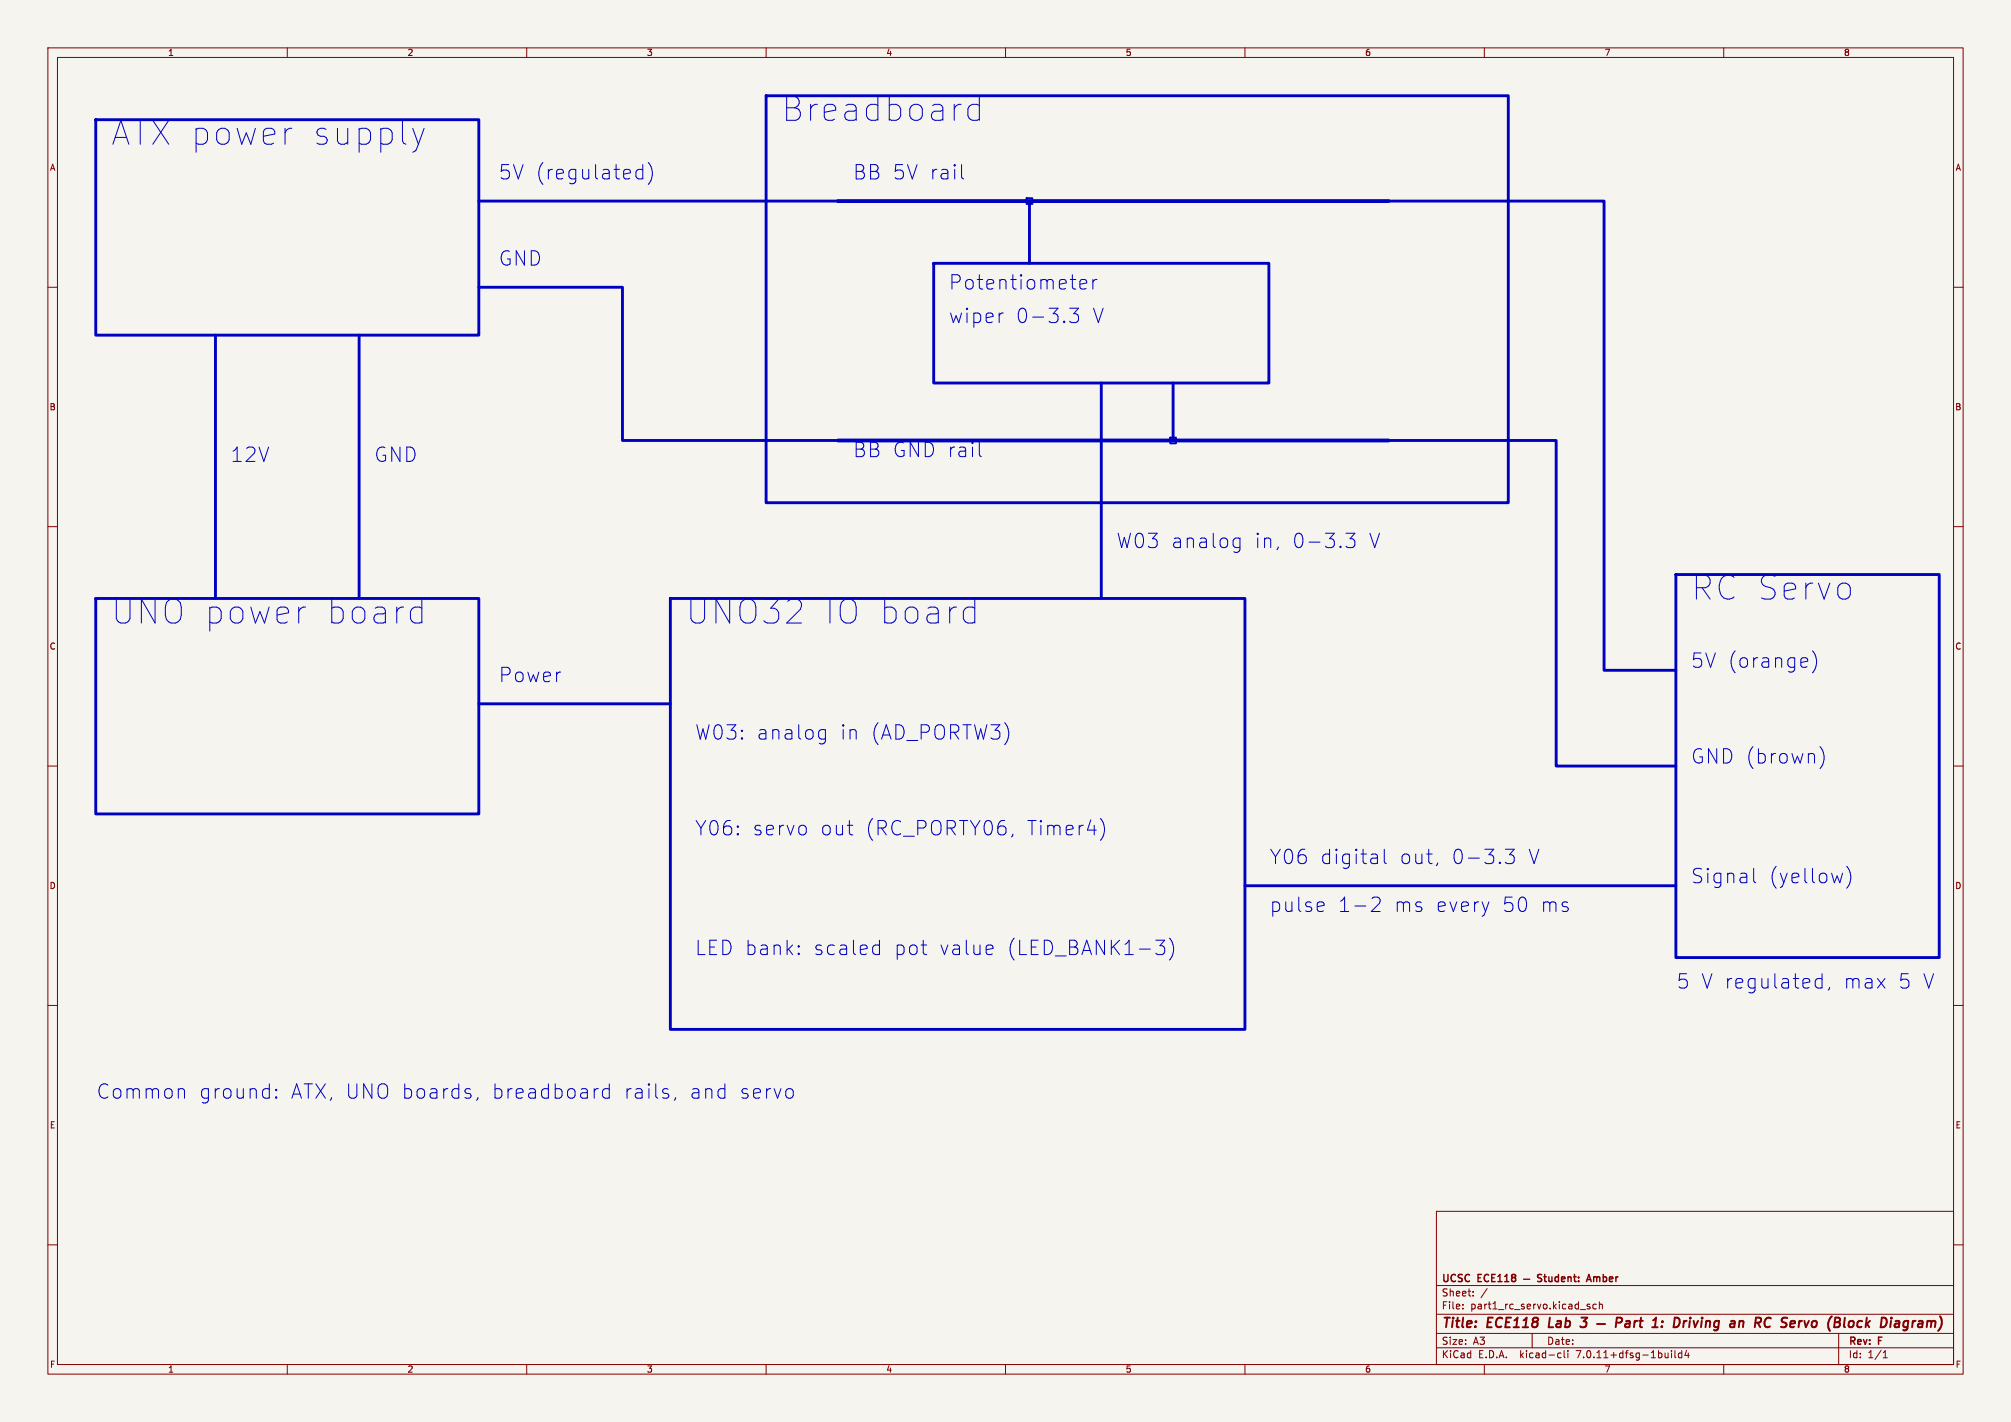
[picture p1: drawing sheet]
<svg xmlns="http://www.w3.org/2000/svg" width="420mm" height="297mm" viewBox="0 0 420 297" stroke-linecap="round" stroke-linejoin="round" font-family="sans-serif">
<path d="M0 0h420v297h-420z" fill="#f5f4ef" stroke="#f5f4ef" stroke-width=".21"/>
<g fill="none" stroke="#840000" stroke-width=".21">
<path d="M10 10h400v277h-400zM12 12h396v273h-396zM60 10v2M110 10v2M160 10v2M210 10v2M260 10v2M310 10v2M360 10v2M10 60h2M408 60h2M10 110h2"/>
<path d="M408 110h2M10 160h2M408 160h2M10 210h2M408 210h2M10 260h2M300 253h108v32h-108zM408 260h2M300 278.5h108M300 274.5h108M300 268.5h108M305.5 273.2v.2"/>
<path d="M305.5 272.5v.1M307.7 270.5v.2M307.7 269.8v.1M310.6 269.1l-1.3 1.9M320 278.5v3M331.4 272.7l.7 .4-.2 .3-.5-.1M332 272.5l-.3-.1-.3 .2M333.4 272.5l-.5-.1-.2 .3 .1 .6h.6M334 272.5l.2-.1 .4 .1 .1 .9M334 271.9v1.5M384 278.5v6.5M60 285v2"/>
<path d="M110 285v2M160 285v2M210 285v2M260 285v2M300 281.5h108M310 285v2M325.6 282.6l.4 .1M326 283.5l-.4 .1M326.7 282.1v1.3l.2 .2M327.4 282.1v.1M327.4 282.6v1M349.1 282.1v.1"/>
<path d="M349.1 282.6v1M349.8 282.1v1.3l.2 .2M351.2 282.7l-.4-.1-.3 .3 .2 .6h.5M351.2 282.1v1.5M352.2 282l-.3 1.1h.9M352.6 282.6v1M360 285v2M393.3 283.6h.9M393.3 282.5l.4-.4v1.5"/>
</g>
<g fill="none" stroke="#840000" stroke-width=".4">
<path d="M323.7 275.2l-.3 2h1M330.3 275.2h1.2l-.8 .8 .5 .1M331.2 277l-.3 .2h-.6M333.5 276.5h1.7M337.6 276.3h.7l.3-.2a.51 .51 0 0 0-.2-.9h-.7l-.3 2M339.6 276h.7v1.2M340.4 276.3l-.7 .1a.4 .4 0 0 0-.3 .4 .4 .4 0 0 0 .2 .4l.7-.1M341.4 275.9l-.2 1.3M342 275.9l-.4 .1-.2 .3M342.4 275.9h.7M342.7 275.2l-.2 1.7 .1 .2 .4 .1M345 277.2h1.2"/>
<path d="M345.2 275.8l.7-.6-.3 2M347.1 277v.2M347.2 276v.2M352.9 275.9l-.1 1.3M353 275.2v.2M367.8 275.6l-.3-.4h-.8l-.2 2M369.8 275.4v-.1a.76 .76 0 0 0-1 .2M371.9 277.1l.3 .1M372.2 275.4l-.1 .4 .1 .3M378.5 276.1l-.2 .7 .4 .4M388 277.1h.8M388.9 276a.67 .67 0 0 0-.9 .1"/>
<path d="M400.1 275.9l-.5 .2M400.9 275.9l-.2 .1M401.3 276.4h-.4a.4 .4 0 0 0-.4 .4 .4 .4 0 0 0 .3 .4h.4"/>
</g>
<g fill="none" stroke="#840000" stroke-width=".3">
<path d="M318.2 267.2h1.3M322 266.3l-.6-.1-.2 .1v.5l.6 .2 .2 .4-.3 .3-.6-.1M322.4 266.7h.6M322.6 266.2v1.3l.4 .2M323.5 266.7v.9l.4 .1 .2-.2M324.1 266.7v1M325.5 266.8l-.5-.1-.2 .3 .1 .6h.6M325.5 266.2v1.5M326.1 267.2l.7-.2v-.2l-.5-.1-.2 .2 .1 .7h.6M327.5 266.8l.2-.1 .3 .1 .1 .9M327.5 266.7v1M328.6 266.7h.6"/>
<path d="M328.8 266.2v1.3l.4 .2M329.7 267.5v.2M329.7 266.8v.1M331.3 267.7l.5-1.5 .5 1.5M331.5 267.3h.7"/>
</g>
<g fill="none" stroke="#0000c2" stroke-width=".21">
<path d="M60.5 26.8h.5M86.2 26.8l1.2 3.3M87.4 30.1l-.5 1.2-.7 .5M88.6 26.8l-1.2 3.3M132.8 36.8l.6 .6 .8-.2M134.2 34.4v3M134.2 35.5l-.8-.1-.6 .5M135.4 33.9a3.4 3.4 0 0 1 0 4.6M200.8 34.4v2.5l.4 .5M204.5 20.1v5M204.5 22l-.4-.2h-1l-.5 .2-.5 .7v1.5l.5 .7 .5 .2h1l.4-.2M225.5 59.4l1.5-.3-.2-.6-.8-.1-.5 .4v1.1l.2 .3 .3 .2 .8-.2"/>
<path d="M228.2 58.4v2M229.1 58.4a.77 .77 0 0 0-.9 .5M209.2 65.4h.3M223.4 64.4h1.8l-1 1.1a.81 .81 0 0 1 1 .6v.7l-.2 .4-.3 .2h-.9l-.4-.3M204.5 92.4v2.5l.5 .5M257.8 114.2l.3 .2 .9-.2M257.8 112.5l.3-.1 .9 .1M259 112.4v2.4a.82 .82 0 0 1-1 .6M281.1 111.4h1.9l-1 1.1a.82 .82 0 0 1 1 .6v.7l-.3 .4-.3 .2h-.9l-.4-.3M63.3 126.8h.5M86.7 126.8h.9l.5 .2M88.1 129.9l-.5 .2h-.9"/>
<path d="M88.1 125.1v5M202.1 126.8h1l.5 .2M203.6 125.1v5M203.6 129.9l-.5 .2h-1M378.5 135.9a3.4 3.4 0 0 1 0 4.6M171.2 154.2l.3 .2 .9-.2M171.2 152.5l.3-.1 .9 .1M172.4 152.4v2.4a.81 .81 0 0 1-1 .6M380.1 155.9a3.4 3.4 0 0 1 0 4.6M177 172.4h1.1M177.8 174.4h.3M211.5 174.2l-.3 .6"/>
<path d="M229.8 170.9a3.4 3.4 0 0 1 0 4.6M287.2 178.4l.5 .4v1.6M287.7 179.1l-.3 .1M289.1 177.4v2.5l.4 .5M314.4 177.4h1.8l-1 1.1a.81 .81 0 0 1 1 .6v.7l-.2 .4-.3 .2h-.9l-.4-.3M166.8 199.1l.2 .1-.2 .2M166.8 199.1l-.1 .1 .1 .2M166.8 197.5v.3M166.8 199.1v.3M166.8 197.5l.2 .2-.2 .1M166.8 197.5l-.1 .2 .1 .1M182.5 199.2l.3 .2 .9-.2"/>
<path d="M182.5 197.5l.3-.1 .9 .1M183.7 196.4v3M192.4 197.4h1.1M193.2 199.4h.3M206.4 197.4l.8 .1 .2 .6-1.4 .3M207.2 199.2l-.8 .2M241.4 196.4h1.8l-1 1.1a.81 .81 0 0 1 1 .6v.7l-.2 .4-.3 .2h-.9l-.4-.3M244.2 195.9a3.4 3.4 0 0 1 0 4.6M276.1 188.4l.3 .1 .1 .6-1.4 .3M276.4 190.2l-.3 .2M286.5 187.7l.5-.3h.7a.81 .81 0 0 1 .4 1.3l-1.7 1.7h1.8M287.7 180.2l-.3 .2"/>
<path d="M300.2 180.2l-.2 .6M311 188.4l-.8 2M366.2 181.4v2.5l.5 .5M384.8 182.4l-.6 2M385.7 180.9a3.4 3.4 0 0 1 0 4.6M379.4 206.2l.3 .2 .8-.2M379.4 204.5l.3-.1 .8 .1M380.5 203.4v3M382.1 206.2l-.3 .6M38.1 227.4l.4 .4v1.6M57.7 229.1l.1 .1-.1 .2M57.7 229.1l-.2 .1 .2 .2"/>
<path d="M57.7 227.5v.3M57.7 229.1v.3M57.7 227.5l.1 .2-.1 .1M57.7 227.5l-.2 .2 .2 .1M98 228.4l.4 .4-.2 .4-.2 .2M98 227.4l.2 .1M99.8 229.2l-.3 .6M125 227.4l-.6 .1M127.2 227.5l-.8-.1-.6 .5v.9l.3 .4 .3 .2 .8-.2M127.2 226.4v3M138.8 227.4l.7 .1M138.8 228.4l.7 .1 .2 .4-.5 .5h-.5"/>
<path d="M141.1 229.2l-.3 .6M150.5 227.4l.9 .1M151.4 229.2l-.9 .2M151.4 226.4v3M164.7 227.4a.81 .81 0 0 1 1 .5v.9a.81 .81 0 0 1-1 .6"/>
</g>
<g fill="none" stroke="#0000c2" stroke-width=".6">
<path d="M160 20h155v85h-155zM20 25h80v45h-80zM100 60h30v32h45M100 42h75M195 55h70v25h-70zM215 42v13M290 42h45v98h15M45 70v55M75 70v55M230 80v45M245 80v12M290 92h35v68h25"/>
<path d="M20 125h80v45h-80zM140 125h120v90h-120zM350 120h55v80h-55zM100 147h40M260 185h90"/>
</g>
<path d="M214.4 41.4h1.2v1.2h-1.2zM244.4 91.4h1.2v1.2h-1.2z" fill="none" stroke="#0000c2" stroke-width=".4"/>
<path d="M175 42h115M175 92h115" fill="none" stroke="#0000c2" stroke-width=".8"/>
<g font-size="7" fill="#0000c2">
<text x="163" y="25.8">Breadboard</text>
<text x="23" y="30.7">ATX power</text>
<text x="64.1" y="30.7">supply</text>
<text x="353" y="125.8">RC Servo</text>
<text x="23" y="130.8">UNO power</text>
<text x="66.9" y="130.8">board</text>
<text x="143" y="130.8">UNO32</text>
<text x="171.5" y="130.8">IO board</text>
</g>
<g font-size="4.2" fill="#0000c2">
<text x="104" y="37.7">5V (regulated)</text>
<text x="178" y="37.7">BB 5V rail</text>
<text x="104" y="55.7">GND</text>
<text x="198" y="60.7">Potentiometer</text>
<text x="198" y="67.7">wiper</text>
<text x="211.9" y="67.7">0-3.3</text>
<text x="227.7" y="67.7">V</text>
<text x="178" y="95.8">BB GND rail</text>
<text x="48" y="96.8">12V</text>
<text x="78" y="96.8">GND</text>
<text x="233" y="114.8">W03 analog</text>
<text x="261.6" y="114.8">in,</text>
<text x="269.3" y="114.8">0-3.3</text>
<text x="285.1" y="114.8">V</text>
<text x="104" y="142.8">Power</text>
<text x="353" y="139.8">5V (orange)</text>
<text x="145" y="154.8">W03:</text>
<text x="157.7" y="154.8">analog</text>
<text x="175" y="154.8">in</text>
<text x="181.3" y="154.8">(AD_PORTW3)</text>
<text x="353" y="159.7">GND (brown)</text>
<text x="145" y="174.7">Y06:</text>
<text x="156.9" y="174.7">servo</text>
<text x="170.9" y="174.7">out</text>
<text x="180.1" y="174.7">(RC_PORTY06,</text>
<text x="213.7" y="174.7">Timer4)</text>
<text x="265" y="180.7">Y06</text>
<text x="275.4" y="180.7">digital</text>
<text x="291.9" y="180.7">out,</text>
<text x="302.6" y="180.7">0-3.3</text>
<text x="318.4" y="180.7">V</text>
<text x="353" y="184.7">Signal</text>
<text x="369.1" y="184.7">(yellow)</text>
<text x="265" y="190.7">pulse</text>
<text x="279.1" y="190.7">1-2</text>
<text x="290.7" y="190.7">ms</text>
<text x="299.3" y="190.7">every</text>
<text x="313" y="190.7">50</text>
<text x="320.9" y="190.7">ms</text>
<text x="145" y="199.7">LED bank:</text>
<text x="169.4" y="199.7">scaled</text>
<text x="186.1" y="199.7">pot</text>
<text x="195.4" y="199.7">value</text>
<text x="209.4" y="199.7">(LED_BANK1-3)</text>
<text x="350" y="206.7">5 V regulated,</text>
<text x="384.4" y="206.7">max</text>
<text x="395.7" y="206.7">5 V</text>
<text x="20" y="229.8">Common</text>
<text x="41.3" y="229.8">ground:</text>
<text x="60.3" y="229.8">ATX, UNO boards,</text>
<text x="101.9" y="229.8">breadboard</text>
<text x="129.3" y="229.8">rails,</text>
<text x="142.9" y="229.8">and</text>
<text x="153.1" y="229.8">servo</text>
</g>
<g font-size="2.8" fill="#840000">
<text x="301" y="277.9">Title:</text>
<text x="310.6" y="277.9">ECE118</text>
<text x="324.3" y="277.9">Lab</text>
<text x="331.9" y="277.9">3</text>
<text x="349.2" y="277.9">1:</text>
<text x="354.4" y="277.9">Driving</text>
<text x="367" y="277.9">an</text>
<text x="373" y="277.9">RC</text>
<text x="379.3" y="277.9">Servo</text>
<text x="389.8" y="277.9">(Block</text>
<text x="401.6" y="277.9">Diagram)</text>
</g>
<g font-size="2.1" fill="#840000">
<text x="301" y="268.2">UCSC</text>
<text x="308.7" y="268.2">ECE118</text>
<text x="333.4" y="268.2">Amber</text>
<text x="301" y="273.7">File:</text>
<text x="301" y="271">Sheet:</text>
<text x="307.1" y="273.7">part1_rc_servo.kicad_sch</text>
<text x="301" y="281.1">Size:</text>
<text x="307.6" y="281.1">A3</text>
<text x="323" y="281.1">Date:</text>
<text x="386" y="281.3">Rev:</text>
<text x="392.4" y="281.3">F</text>
<text x="301" y="283.9">KiCad</text>
<text x="308.7" y="283.9">E.D.A.</text>
<text x="317.6" y="283.9">kicad-cli</text>
<text x="329.5" y="283.9">7.0.11+dfsg-1build4</text>
<text x="386" y="283.9">Id:</text>
<text x="390.1" y="283.9">1/1</text>
</g>
<g font-size="1.8" fill="#840000">
<text x="35" y="11.9">1</text>
<text x="85" y="11.9">2</text>
<text x="135" y="11.9">3</text>
<text x="185" y="11.9">4</text>
<text x="235" y="11.9">5</text>
<text x="285" y="11.9">6</text>
<text x="335" y="11.9">7</text>
<text x="385" y="11.9">8</text>
<text x="10.3" y="35.9">A</text>
<text x="408.3" y="35.9">A</text>
<text x="10.3" y="85.9">B</text>
<text x="408.2" y="85.9">B</text>
<text x="10.3" y="135.9">C</text>
<text x="408.2" y="135.9">C</text>
<text x="10.3" y="185.9">D</text>
<text x="408.2" y="185.9">D</text>
<text x="10.3" y="235.9">E</text>
<text x="408.3" y="235.9">E</text>
<text x="10.3" y="285.9">F</text>
<text x="35" y="286.9">1</text>
<text x="85" y="286.9">2</text>
<text x="135" y="286.9">3</text>
<text x="185" y="286.9">4</text>
<text x="235" y="286.9">5</text>
<text x="285" y="286.9">6</text>
<text x="335" y="286.9">7</text>
<text x="385" y="286.9">8</text>
<text x="408.3" y="285.9">F</text>
</g>
</svg>
